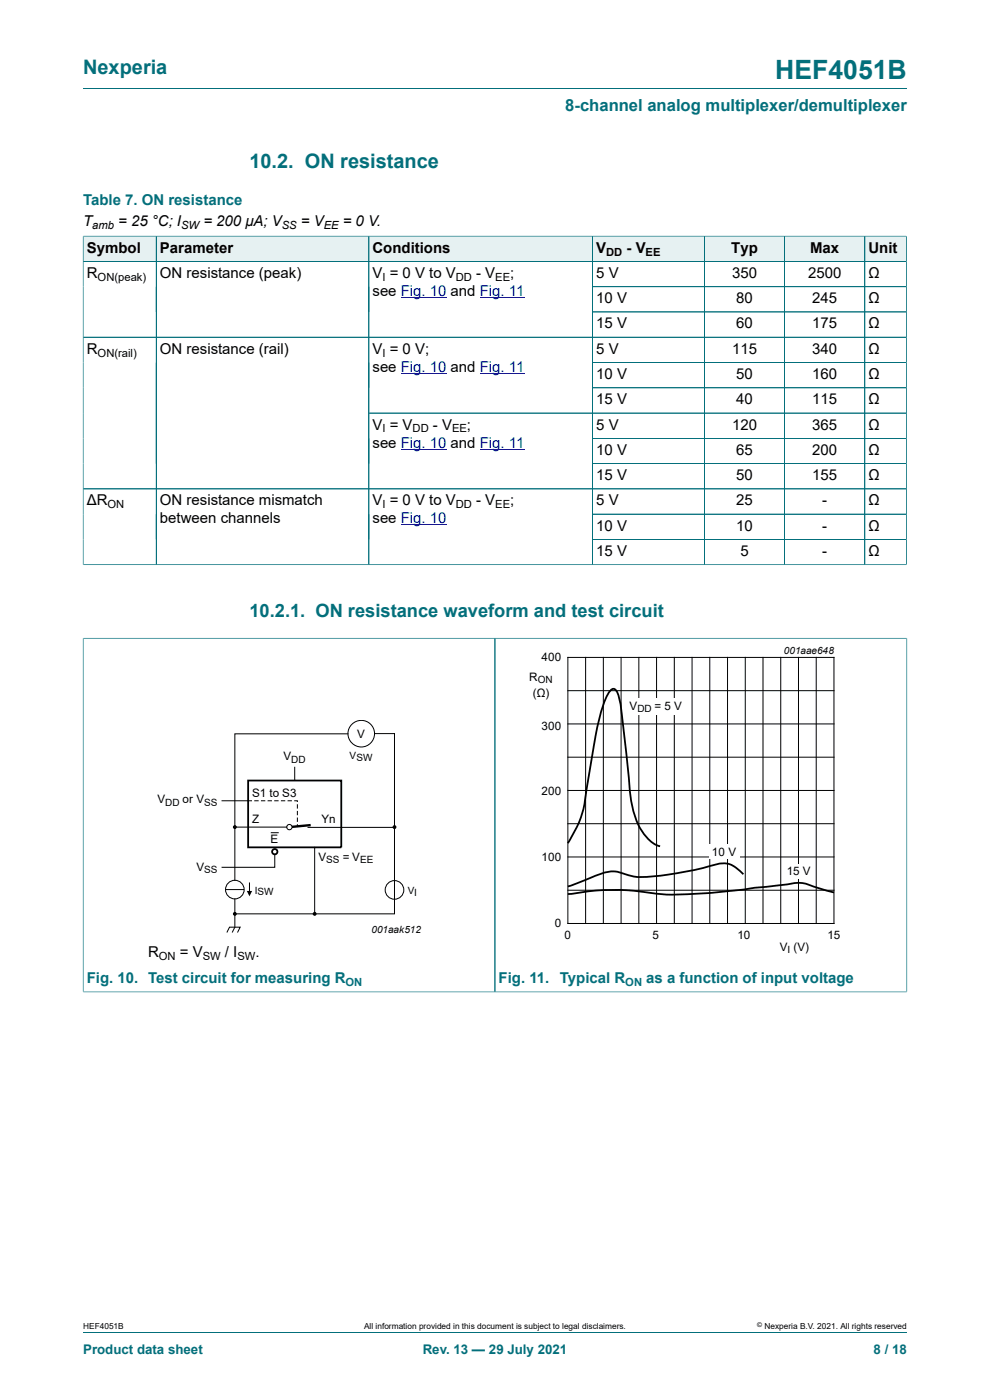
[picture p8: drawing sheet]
<svg xmlns="http://www.w3.org/2000/svg" width="210mm" height="297mm" viewBox="0 0 210 297" stroke-linecap="round" stroke-linejoin="round" font-family="sans-serif">
<path d="M17.6 18.8h174.8" fill="none" stroke="#036f7b" stroke-width=".21"/>
<path d="M17.7 50.2h15.4v5.2h-15.4z" fill="#e6f1f2"/>
<path d="M17.6 50v5.5h15.6v-5.4h-15.6" fill="none" stroke="#036f7b" stroke-width=".21"/>
<path d="M33.2 50.2h45v5.2h-45z" fill="#e6f1f2"/>
<path d="M33.2 50.1h45v5.4h-45z" fill="none" stroke="#036f7b" stroke-width=".21"/>
<path d="M78.3 50.2h47.3v5.2h-47.3z" fill="#e6f1f2"/>
<path d="M78.2 50.1h47.5v5.4h-47.5z" fill="none" stroke="#036f7b" stroke-width=".21"/>
<path d="M125.8 50.2h23.6v5.2h-23.6z" fill="#e6f1f2"/>
<path d="M125.7 50.1h23.7v5.4h-23.7z" fill="none" stroke="#036f7b" stroke-width=".21"/>
<path d="M149.5 50.2h16.9v5.2h-16.9z" fill="#e6f1f2"/>
<path d="M149.4 50.1h17v5.4h-17z" fill="none" stroke="#036f7b" stroke-width=".21"/>
<path d="M166.5 50.2h16.9v5.2h-16.9z" fill="#e6f1f2"/>
<path d="M166.4 50.1h17v5.4h-17z" fill="none" stroke="#036f7b" stroke-width=".21"/>
<path d="M183.5 50.2h8.7v5.2h-8.7z" fill="#e6f1f2"/>
<g fill="none" stroke="#036f7b" stroke-width=".21">
<path d="M17.6 55.5h174.7M17.6 50.2v69.7M17.7 50.1h174.6M33.2 50.2v69.6M78.2 50.2v69.6M125.7 50.2v69.6M149.4 50.2v69.6M166.4 50.2v69.6M183.4 50.1v69.7M192.3 50v69.9M17.6 71.5h174.7M125.7 60.8h66.6"/>
<path d="M125.7 66.2h66.6M125.7 76.9h66.6M78.2 87.6h114.1M125.7 82.3h66.6M125.7 93h66.6M125.7 98.4h66.6M17.6 119.8h174.7M17.6 103.7h174.7M125.7 109.1h66.6M125.7 114.4h66.6M17.6 135.4h87.4v75h-87.4M17.6 135.3v75.2"/>
</g>
<path d="M85 63.1h9.7M85 79.2h9.7M101.8 63.1h9.4M101.8 79.2h9.4M85 95.3h9.7M101.8 95.3h9.4M85 111.4h9.7" fill="none" stroke="#00f" stroke-width=".21"/>
<g fill="none" stroke="#000" stroke-width=".21">
<path d="M73.8 155.7h-24v31M79.4 155.6h4.3v38.3h-33.9M47 169.9h6.3M54 169.9h.8M55.5 169.9h.7M56.9 169.9h.7M57.4 176.7h1.7M58.3 169.9h.7M59.7 169.9h.7M61.1 169.9h.7M62.5 169.9h.6v.1M62.5 162.8v2.8"/>
<path d="M63.1 170.7v.7M63.1 172.1v.7M63.1 173.5v.8M63.1 175v.1M65.3 175.5h18.4M66.7 179.8v14.1M47.8 188.7h4M48.1 197.8l.6-1.1h2.2l-.5 1.1M49.8 190.7v3.1M49.8 194.1v2.6l-.5 1.1M52.9 187.3v2.3M58.3 181.2v2.8h-11.3"/>
<circle cx="76.6" cy="155.6" r="2.81"/>
<circle cx="49.8" cy="188.7" r="1.98"/>
<circle cx="83.7" cy="188.8" r="1.98"/>
</g>
<g fill="#000">
<path d="M52.4 189h1.1l-.6 1.1z"/>
<circle cx="49.8" cy="175.5" r=".28"/>
<circle cx="83.7" cy="175.5" r=".28"/>
<circle cx="49.8" cy="193.9" r=".28"/>
<circle cx="66.7" cy="193.9" r=".28"/>
</g>
<g fill="none" stroke="#000" stroke-width=".25">
<circle cx="49.8" cy="175.5" r=".28"/>
<circle cx="83.7" cy="175.5" r=".28"/>
<circle cx="49.8" cy="193.9" r=".28"/>
<circle cx="66.7" cy="193.9" r=".28"/>
</g>
<g fill="none" stroke="#000" stroke-width=".38">
<path d="M52.6 165.6h19.8v14.2h-19.8z"/>
<circle cx="58.3" cy="180.7" r=".56"/>
</g>
<path d="M65.9 175l-4.5 .5" fill="none" stroke="#000" stroke-width=".51"/>
<circle cx="61.4" cy="175.5" r=".56" fill="#fff"/>
<g fill="none" stroke="#000" stroke-width=".21">
<path d="M120.5 139.5h56.4v56.4h-56.4zM124.2 139.5v56.4M128 139.5v56.4M131.7 139.5v56.4M135.5 139.5v56.4M139.3 139.5v56.4M143 139.5v56.4M146.8 139.5v56.4M150.6 139.5v56.4M154.3 139.5v56.4M158.1 139.5v56.4M161.8 139.5v56.4"/>
<path d="M165.6 139.5v56.4M169.4 139.5v56.4M173.1 139.5v56.4M120.5 146.5h56.4M120.5 153.6h56.4M49.8 175.5h11M120.5 160.6h56.4M120.5 174.7h56.4M120.5 167.7h56.4M120.5 188.9h56.4M120.5 181.8h56.4"/>
<circle cx="61.4" cy="175.5" r=".56"/>
</g>
<path d="M192.4 135.3v75.2M192.4 135.4h-87.4v75h87.4" fill="none" stroke="#036f7b" stroke-width=".21"/>
<path d="M107.8 136.6h81.8v66.4h-81.8z" fill="none" stroke="#fff" stroke-width=".21"/>
<g fill="#fff">
<path d="M133.1 148.2h12.1v3.4h-12.1z"/>
<path d="M150.6 179.2h6.4v3h-6.4z"/>
<path d="M166.4 183.4h6.4v3h-6.4z"/>
</g>
<path d="M120.5 178.9a23.1 23.1 0 0 0 4-11.6l1.4-8.7a46 46 0 0 1 2.8-10.9 1.82 1.82 0 0 1 1.7-1.5 6.3 6.3 0 0 1 1.3 3.7l1.5 12.9a52 52 0 0 0 1.3 9.6 11 11 0 0 0 4.8 6.9l.7 .2M157.7 185.5l-.3-.3a5.4 5.4 0 0 0-6.2-1.7 63.6 63.6 0 0 1-16.2 2.5l-1.4-.3a8.1 8.1 0 0 0-6-.4l-7.1 2.7M176.9 189.3l-3.6-1a8.7 8.7 0 0 0-4.6-1l-14.3 1.7a100 100 0 0 1-14.6 .6 51.1 51.1 0 0 0-18.8 0l-.5 .1" fill="none" stroke="#000" stroke-width=".38"/>
<path d="M17.6 135.5v74.9M17.7 135.4h174.6M105 135.5v74.9M192.4 135.5v74.9M17.7 210.4h174.6M17.6 282.6h174.8" fill="none" stroke="#036f7b" stroke-width=".21"/>
<text font-size="5.6" fill="#036f7b" x="164.5" y="16.8">HEF4051B</text>
<g font-size="4.2" fill="#036f7b">
<text x="17.6" y="15.6">Nexperia</text>
<text x="52.9" y="35.7">10.2. ON resistance</text>
</g>
<text font-size="3.9" fill="#036f7b" x="52.9" y="130.9">10.2.1. ON resistance waveform and test circuit</text>
<text font-size="3.5" fill="#036f7b" x="119.9" y="23.7">8-channel analog multiplexer/demultiplexer</text>
<g font-size="3.2" fill="#036f7b">
<text x="17.6" y="43.4">Table 7. ON resistance</text>
<text x="18.4" y="208.6">Fig. 10. Test circuit for measuring R</text>
<text x="105.8" y="208.6">Fig. 11.</text>
<text x="118.8" y="208.6">Typical R</text>
<text x="137.1" y="208.6">as a function of input voltage</text>
</g>
<g font-size="3.2">
<text x="17.6" y="48">T</text>
<text x="25.1" y="48">= 25 °C; I</text>
<text x="43.1" y="48">= 200 μA; V</text>
<text x="63.8" y="48">= V</text>
<text x="72.7" y="48">= 0 V.</text>
<text x="18.4" y="53.6">Symbol</text>
<text x="33.9" y="53.6">Parameter</text>
<text x="79" y="53.6">Conditions</text>
<text x="126.5" y="53.6">V</text>
<text x="132.9" y="53.6">- V</text>
<text x="155.1" y="53.6">Typ</text>
<text x="171.8" y="53.6">Max</text>
<text x="184.2" y="53.6">Unit</text>
<text x="18.4" y="59">R</text>
<text x="33.9" y="59">ON resistance (peak)</text>
<text x="79" y="59">V = 0 V to V</text>
<text x="101" y="59">- V</text>
<text x="108.2" y="59">;</text>
<text x="126.5" y="59">5 V</text>
<text x="155.3" y="59">350</text>
<text x="171.4" y="59">2500</text>
<text x="184.2" y="59">Ω</text>
<text x="79" y="62.8">see Fig. 10 and Fig. 11</text>
<text x="126.5" y="64.3">10 V</text>
<text x="156.2" y="64.3">80</text>
<text x="172.3" y="64.3">245</text>
<text x="184.2" y="64.3">Ω</text>
<text x="126.5" y="69.7">15 V</text>
<text x="156.2" y="69.7">60</text>
<text x="172.3" y="69.7">175</text>
<text x="184.2" y="69.7">Ω</text>
<text x="18.4" y="75">R</text>
<text x="33.9" y="75">ON resistance (rail)</text>
<text x="79" y="75">V = 0 V;</text>
<text x="126.5" y="75">5 V</text>
<text x="155.3" y="75">115</text>
<text x="172.3" y="75">340</text>
<text x="184.2" y="75">Ω</text>
<text x="79" y="78.9">see Fig. 10 and Fig. 11</text>
<text x="126.5" y="80.4">10 V</text>
<text x="156.2" y="80.4">50</text>
<text x="172.3" y="80.4">160</text>
<text x="184.2" y="80.4">Ω</text>
<text x="126.5" y="85.8">15 V</text>
<text x="156.2" y="85.8">40</text>
<text x="172.3" y="85.8">115</text>
<text x="184.2" y="85.8">Ω</text>
<text x="79" y="91.1">V = V</text>
<text x="79" y="94.9">see Fig. 10 and Fig. 11</text>
<text x="91.8" y="91.1">- V</text>
<text x="99.1" y="91.1">;</text>
<text x="126.5" y="91.1">5 V</text>
<text x="155.3" y="91.1">120</text>
<text x="172.3" y="91.1">365</text>
<text x="184.2" y="91.1">Ω</text>
<text x="126.5" y="96.5">10 V</text>
<text x="126.5" y="101.9">15 V</text>
<text x="156.2" y="96.5">65</text>
<text x="156.2" y="101.9">50</text>
<text x="172.3" y="96.5">200</text>
<text x="172.3" y="101.9">155</text>
<text x="184.2" y="96.5">Ω</text>
<text x="184.2" y="101.9">Ω</text>
<text x="18.4" y="107.2">ΔR</text>
<text x="33.9" y="107.2">ON resistance mismatch</text>
<text x="79" y="107.2">V = 0 V to V</text>
<text x="101" y="107.2">- V</text>
<text x="108.2" y="107.2">;</text>
<text x="126.5" y="107.2">5 V</text>
<text x="156.2" y="107.2">25</text>
<text x="174.4" y="107.2">-</text>
<text x="184.2" y="107.2">Ω</text>
<text x="33.9" y="111">between channels</text>
<text x="79" y="111">see Fig. 10</text>
<text x="126.5" y="112.6">10 V</text>
<text x="156.2" y="112.6">10</text>
<text x="174.4" y="112.6">-</text>
<text x="184.2" y="112.6">Ω</text>
<text x="126.5" y="117.9">15 V</text>
<text x="157" y="117.9">5</text>
<text x="174.4" y="117.9">-</text>
<text x="184.2" y="117.9">Ω</text>
<text x="31.4" y="203">R</text>
<text x="38.2" y="203">= V</text>
<text x="47.7" y="203">/ I</text>
<text x="54.2" y="203">.</text>
</g>
<g font-size="2.8" fill="#036f7b">
<text x="17.6" y="287.2">Product data sheet</text>
<text x="89.7" y="287.2">Rev. 13 — 29 July 2021</text>
<text x="185.3" y="287.2">8 / 18</text>
</g>
<g font-size="2.5">
<text x="114.9" y="140.3">400</text>
<text x="112.3" y="144.4">R</text>
<text x="113" y="147.9">(Ω)</text>
<text x="114.9" y="154.8">300</text>
<text x="133.5" y="150.5">V</text>
<text x="138.8" y="150.5">= 5 V</text>
<text x="60.1" y="161.3">V</text>
<text x="75.8" y="156.5">V</text>
<text x="33.4" y="170.4">V</text>
<text x="38.7" y="170.4">or V</text>
<text x="53.5" y="169">S1 to S3</text>
<text x="114.9" y="168.6">200</text>
<text x="53.5" y="174.6">Z</text>
<text x="57.4" y="178.9">E</text>
<text x="68.2" y="174.6">Yn</text>
<text x="41.7" y="184.7">V</text>
<text x="67.6" y="182.6">V</text>
<text x="72.7" y="182.6">= V</text>
<text x="114.9" y="182.6">100</text>
<text x="151" y="181.6">10</text>
<text x="154.5" y="181.6">V</text>
<text x="166.9" y="185.7">15</text>
<text x="170.3" y="185.7">V</text>
<text x="117.7" y="196.7">0</text>
<text x="119.8" y="199.3">0</text>
<text x="138.4" y="199.3">5</text>
<text x="156.5" y="199.3">10</text>
<text x="165.4" y="201.8">V (V)</text>
<text x="175.5" y="199.3">15</text>
</g>
<g font-size="2.4">
<text x="19.6" y="48.6">amb</text>
<text x="38.4" y="48.6">SW</text>
<text x="59.8" y="48.6">SS</text>
<text x="68.7" y="48.6">EE</text>
<text x="20.7" y="59.6">ON(peak)</text>
<text x="81.1" y="59.6">I</text>
<text x="96.7" y="59.6">DD</text>
<text x="105.1" y="59.6">EE</text>
<text x="128.6" y="54.2">DD</text>
<text x="137" y="54.2">EE</text>
<text x="20.7" y="75.7">ON(rail)</text>
<text x="81.1" y="75.7">I</text>
<text x="81.1" y="91.8">I</text>
<text x="87.5" y="91.8">DD</text>
<text x="95.9" y="91.8">EE</text>
<text x="22.8" y="107.8">ON</text>
<text x="81.1" y="107.8">I</text>
<text x="96.7" y="107.8">DD</text>
<text x="105.1" y="107.8">EE</text>
<text x="33.7" y="203.6">ON</text>
<text x="43" y="203.6">SW</text>
<text x="50.3" y="203.6">SW</text>
</g>
<g font-size="2.4" fill="#036f7b">
<text x="73.3" y="209.2">ON</text>
<text x="132.6" y="209.2">ON</text>
</g>
<g font-size="2.1">
<text x="166.2" y="138.6">001aae648</text>
<text x="114.1" y="144.9">ON</text>
<text x="135.2" y="151">DD</text>
<text x="61.8" y="161.8">DD</text>
<text x="74.2" y="161">VSW</text>
<text x="35" y="170.9">DD</text>
<text x="43.3" y="170.9">SS</text>
<text x="43.3" y="185.2">SS</text>
<text x="69.2" y="183">SS</text>
<text x="76.4" y="183">EE</text>
<text x="54" y="189.6">ISW</text>
<text x="86.5" y="189.6">VI</text>
<text x="78.8" y="198">001aak512</text>
<text x="167.1" y="202.3">I</text>
</g>
<g font-size="1.8">
<text x="17.6" y="282">HEF4051B</text>
<text x="77.2" y="282">All information provided in this document is subject to legal disclaimers.</text>
<text x="162.2" y="282">Nexperia B.V. 2021. All rights reserved</text>
</g>
<text font-size="1.4" x="160.6" y="281.6">©</text>
</svg>
